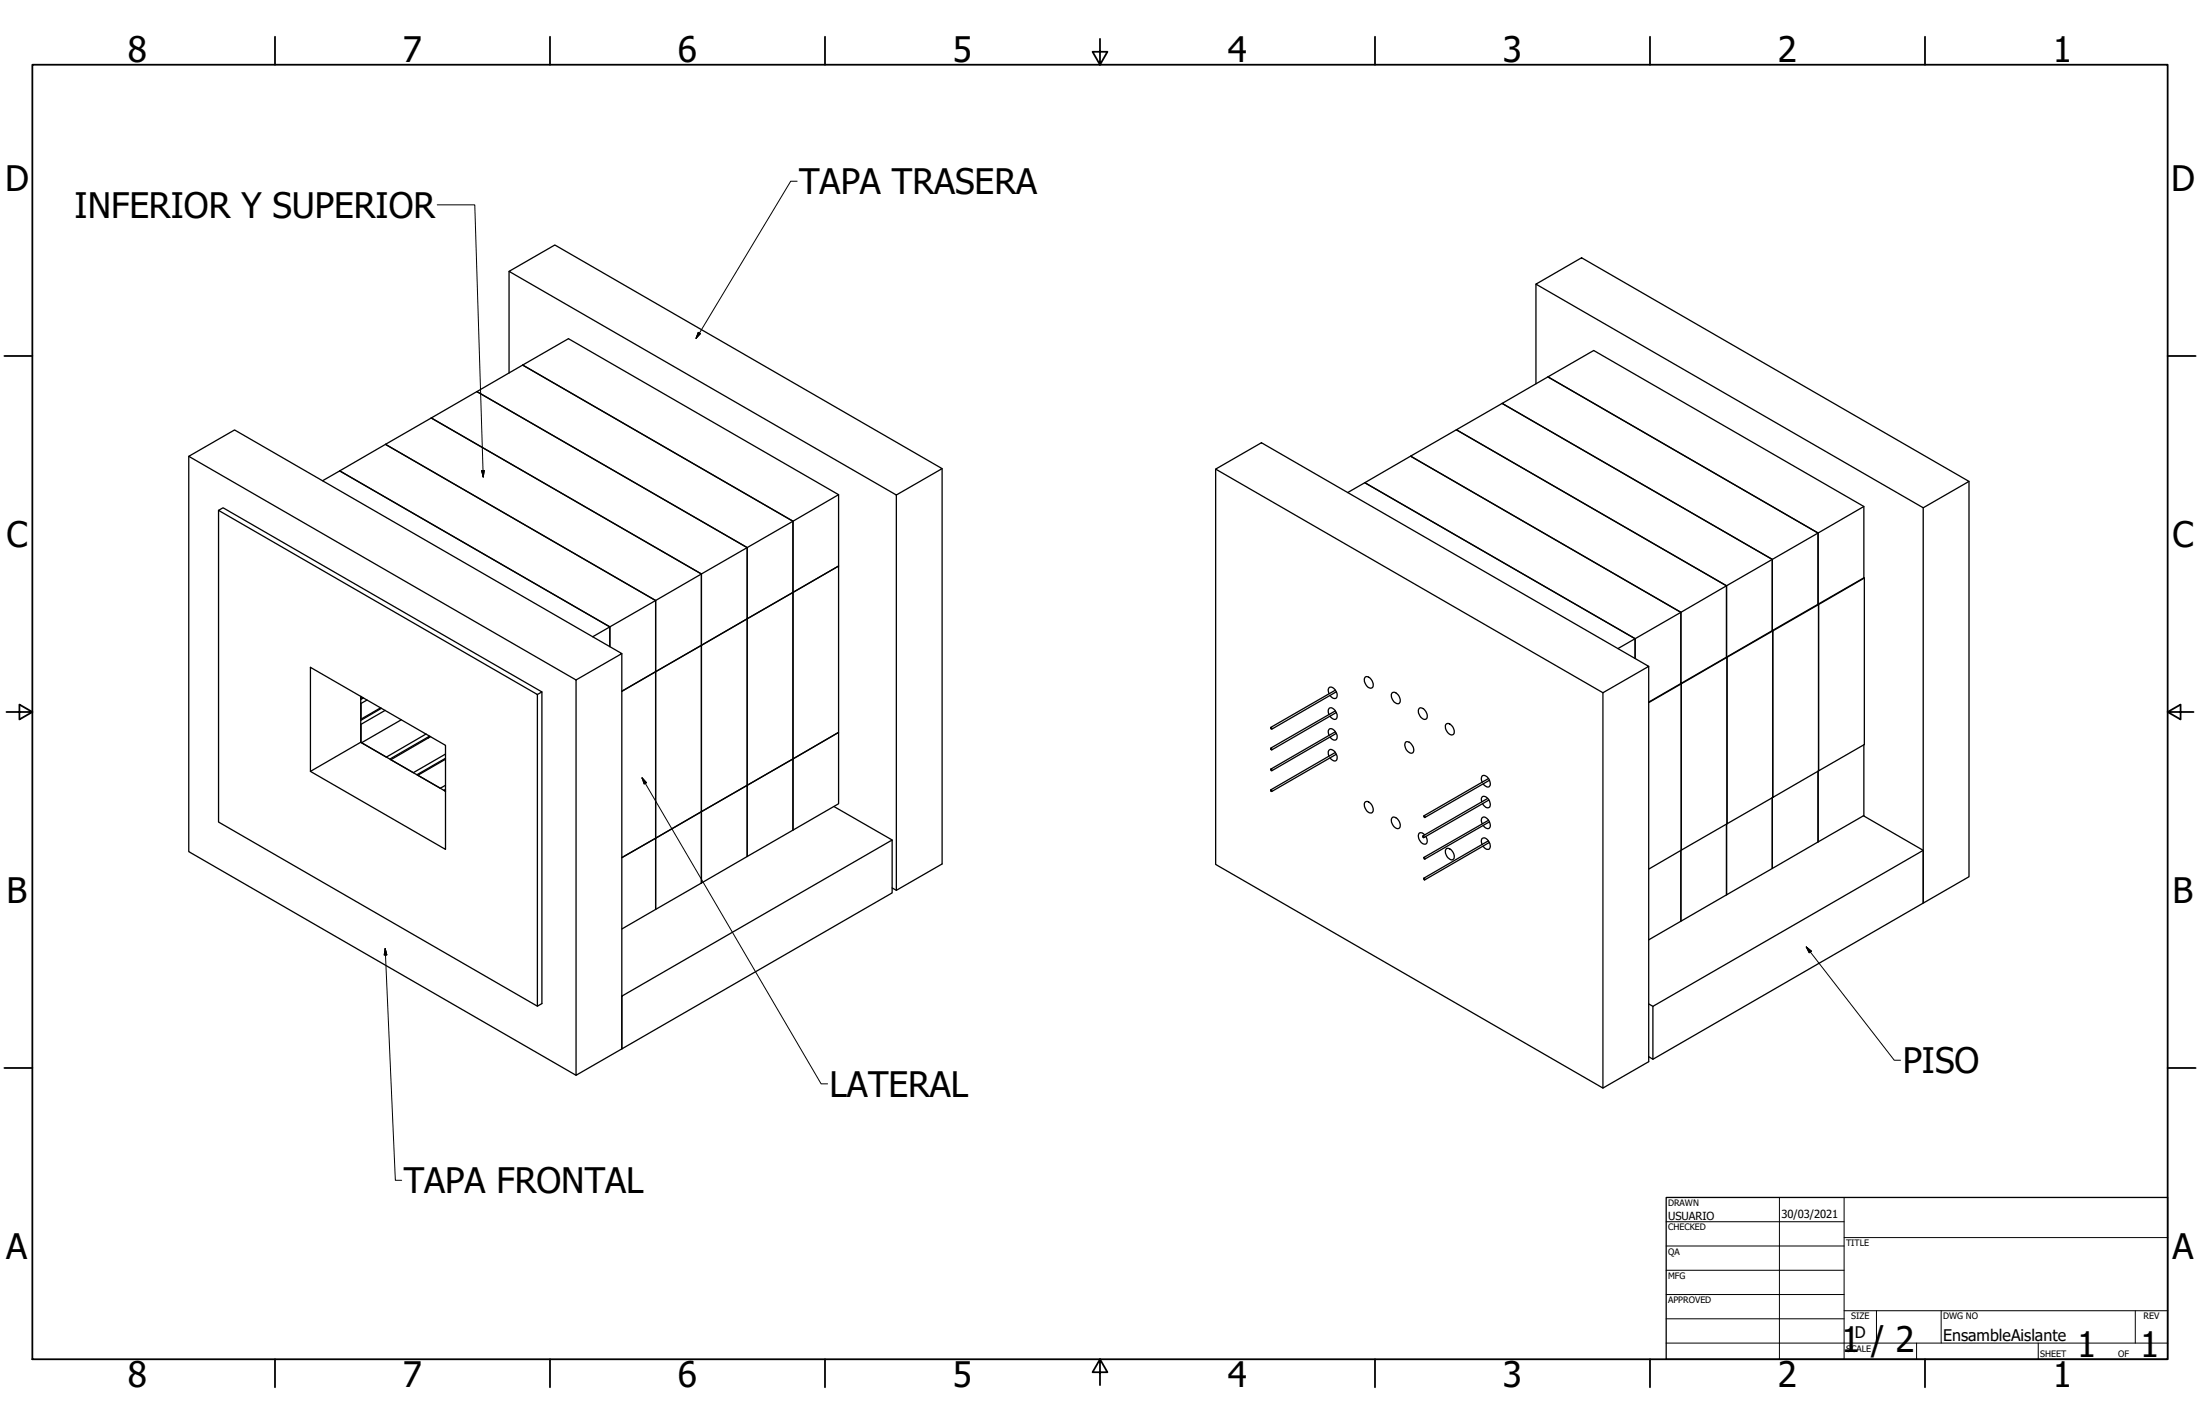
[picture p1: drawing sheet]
<svg xmlns="http://www.w3.org/2000/svg" width="864mm" height="559mm" viewBox="0 0 864 559" stroke-linecap="round" stroke-linejoin="round" font-family="sans-serif">
<!-- layer: Visible (ANSI) -->
<g fill="none" stroke="#000" stroke-width=".51">
<path d="M199.8 106.5l18-10.4 152 87.8-17.9 10.3zM199.8 106.5v39.9M602.9 111.5l17.9-10.3 152.1 87.7-17.9 10.4zM602.9 111.5v39.1M187.2 153.7l106.1 61.2v27.9M187.2 153.7l-17.9 10.3M205.2 143.3l106.1 61.2v28M205.2 143.3l17.9-10.4 106.1 61.2v28l-17.9 10.4M205.2 143.3l-18 10.4M589.7 158.3l17.9-10.4 106.1 61.3v27.9l-18 10.4v-28zM607.6 147.9l18-10.4 106 61.3v28l-17.9 10.3v-27.9zM74.1 179.1l18-10.4 152 87.8-18 10.3z"/>
<path d="M74.1 179.1v155.1l152 87.8M151.3 174.4l106.1 61.2v28M151.3 174.4l-18 10.4M169.3 164l106 61.2v28M169.3 164l-18 10.4M553.7 179l18-10.3 106 61.2v28l-17.9 10.3v-27.9zM571.7 168.7l18-10.4 106 61.2v28l-18 10.4v-28zM133.3 184.8l106.1 61.2v7.7M133.3 184.8l-6.7 3.9M329.2 194.1l-96.5 55.8M369.8 183.9v155.1l-17.9 10.4v-155.2M477.2 184.1l18-10.4 152 87.8-18 10.3z"/>
<path d="M477.2 184.1v155.1l152 87.8 18-10.4v-155.1M529 193.3l6.7-3.9 106.2 61.2 89.7-51.8M772.9 188.9v155.1l-17.9 10.4v-155.1M85.8 200.3l1.8-1 125.1 72.2-1.8 1zM85.8 200.3v122.3l125.1 72.2M311.3 232.5l17.9-10.4v65.3l-17.9 10.4zM311.3 232.5l-18 10.3M731.6 226.8l.2 65.4-17.9 10.3-.2-65.4M731.8 226.8l-17.9 10.4-.2-.1M244.1 256.5v155.1l-18 10.4v-155.2M275.3 253.2l18-10.4v65.4l-18 10.3zM275.3 253.2l-17.9 10.4"/>
<path d="M293.3 242.8l18-10.3v65.3l-18 10.4zM293.3 242.8l-18 10.4M635.1 254.5l6.8-3.9v7.8v-7.8l-106.2-61.2 18-10.4 106.1 61.3v27.9M677.7 257.9l18.2-10.3v65.3l-18 10.4zM695.7 247.5l.2 .1 18-10.4v65.3l-18 10.4zM121.9 261.9l53 30.6v40.8l-53-30.6zM141.6 273.2v18.1M141.7 273.3v.7M141.7 276v6.2M142.3 273.7l-.7 .2M142.7 273.9l-1.1 .6M144.1 274.7l-2.5 1.3"/>
<path d="M149.4 277.7l-7.8 4.4M149.7 277.9l-8.1 4.8M151.2 278.8l-9.6 5.4M212.7 271.5v122.3l-1.8 1v-122.3M257.4 263.6l-13.3 7.7 13.3-7.7v65.3l-13.3 7.6 13.3-7.6v28l-13.3 7.7M257.4 263.6l17.9-10.4v65.3l-17.9 10.4zM521.7 272.2l-.2-.5a1.27 1.27 0 0 1 .2-1.9 1.27 1.27 0 0 1 1.9 .3 2.64 2.64 0 0 1 .7 4l-1.3-.3-.9-.9M524.2 270.8l-25.3 14.6M524.2 279l-25.3 14.6M524.6 271.5l-25.4 14.6M524.6 279.6l-25.4 14.7M536 265.6a2.95 2.95 0 0 1 2.7 4.2 2.42 2.42 0 0 1-3.1-2.3v-1.1z"/>
<path d="M546.4 272a1.55 1.55 0 0 1 2.4 .7l.9 1.8a1.18 1.18 0 0 1-.5 1.5 1.18 1.18 0 0 1-1.5-.2l-.5-.4-1-1.8zM557.2 277.9a2.95 2.95 0 0 1 2.7 4.2 2.47 2.47 0 0 1-3.1-2.3v-1.2zM629.2 271.8v155.2M647.2 275.7l12.8-7.3v65.2l-12.8 7.5M659.8 268.2l18.1-10.3v65.4l-17.9 10.3zM659.8 268.2l-12.6 7.3M141.7 284.2v7.2M157.5 282.4l-15.6 9.1 9.7 5.6 15.7-9.1M168.3 289.1l-.1 .5M168.7 288.9l-15.7 9M169 289.1l-15.6 9 8.8 5.1 12.7-7.3M174.9 297.9l-10.9 6.3 8.8 5.1 2.1-1.1"/>
<path d="M174.9 297.6l-11.3 6.4M311.3 297.8l17.9-10.4v28l-17.9 10.4zM498.8 293.6l.3 .1 .1 .6-.3-.2zM498.9 285.4l.3 .2-.1 .5zM521.7 280.4l-.2-.6a1.3 1.3 0 0 1 .3-1.9 1.3 1.3 0 0 1 1.8 .4 2.68 2.68 0 0 1 .7 4l-.9-.1-1.3-1.1M521.7 296.7l-.2-.6a1.3 1.3 0 0 1 .3-1.8 1.3 1.3 0 0 1 1.8 .3 2.68 2.68 0 0 1 .7 4l-.9-.1-1.3-1.1M521.7 288.6l-.2-.6a1.27 1.27 0 0 1 .2-1.9 1.27 1.27 0 0 1 1.9 .3 2.64 2.64 0 0 1 .7 4l-1.3-.3-.9-.9M524.2 287.1l-25.3 14.7M524.2 295.3l-25.3 14.6M524.6 287.8l-25.4 14.7M524.6 296l-25.4 14.6M551.9 291.1a3 3 0 0 1 2.8 4.2 2.52 2.52 0 0 1-3.1-2.3l-.1-1.1z"/>
<path d="M567.6 284.3a1.55 1.55 0 0 1 2.4 .6l.9 1.9a1.31 1.31 0 0 1-.9 1.6 1.31 1.31 0 0 1-1.6-.8l-1-1.7zM731.6 292.3v27.7l-17.9 10.4v-27.8v27.8l-18 10.4v-27.8v27.8l-18 10.4v-27.8v27.8l-17.9 10.3v-27.7v27.7l-12.6 7.3M121.9 302.7l19.7-11.4 33.3 19.2-.3-.2 .3-.1M174.9 309.8l-.7 .3M275.3 318.5l18-10.3v27.9l-18 10.4zM293.3 308.2l18-10.4v28l-18 10.3zM327.3 316.5l22.9 13.1M498.8 309.9l.3 .1 .1 .6-.3-.2zM498.9 301.8l.3 .2-.1 .5zM536 314.6a2.85 2.85 0 0 1 3.1 3.3 1.11 1.11 0 0 1-.8 1.2 1.11 1.11 0 0 1-1.3-.5 2.94 2.94 0 0 1-1-4zM581.7 314.7a1.3 1.3 0 0 1-.1-1.6 1.3 1.3 0 0 1 1.5-.5 3.1 3.1 0 0 1 1.4 4.3 2.08 2.08 0 0 1-2.5-1.5M581.9 307l-.3-.7a1.3 1.3 0 0 1 .2-1.8 1.3 1.3 0 0 1 1.9 .3 2.85 2.85 0 0 1 .8 4l-.9-.1-1.4-1.1"/>
<path d="M584 313.3l-25.5 14.7M584.3 305.5l-25.4 14.7M584.5 313.9l-25.6 14.8M584.6 306.2l-25.3 14.6M257.4 328.9l17.9-10.4v28l-17.9 10.4zM546.6 320.7a2.95 2.95 0 0 1 2.7 4.2 2.47 2.47 0 0 1-3.1-2.3v-1.1zM558.9 336.6l.2-.1 .3 .6zM558.9 320.3l.3-.1 .2 .6zM559.2 327.6l-.4-.4a1.16 1.16 0 0 0-1.5-.4 1.16 1.16 0 0 0-.5 1.5 2.86 2.86 0 0 0 2.9 2.9 2.18 2.18 0 0 0 0-3M567.8 333a2.93 2.93 0 0 1 2.7 4.1 1.97 1.97 0 0 1-2.8-1.6l-.3-1.7zM581.8 331.4l-.2-.6a1.29 1.29 0 0 1 .3-1.9 1.29 1.29 0 0 1 1.9 .5 2.73 2.73 0 0 1 .6 3.9l-.9-.1-1.3-1.2M581.9 323.3l-.3-.7a1.28 1.28 0 0 1 .3-1.8 1.28 1.28 0 0 1 1.8 .4 2.78 2.78 0 0 1 .8 3.9l-1.4-.2-.9-1"/>
<path d="M584.3 329.9l-25.4 14.7M584.3 321.9l-25.4 14.6M584.6 330.6l-25.3 14.6M584.6 322.5l-25.3 14.6M731.5 320.1l23.5 13.6v20.7l-106.2 61.3M755 333.7l-106.2 61.2v20.8l-1.6-1M350.2 348.4l1.7 1M558.9 344.6l.3 .1v.5zM244.1 390.9l106.1-61.3v20.8l-106.1 61.2zM647.2 394l1.6 .9"/>
<circle cx="558.6" cy="328.3" r=".34"/>
</g>
<!-- layer: Border (ANSI) -->
<g fill="none" stroke="#000" stroke-width=".7">
<path d="M107.9 14.4v11M215.9 14.4v11M323.8 14.4v11M431.8 15.2v10.2l-2.9-5.1h5.8l-2.9 5.1M539.8 14.4v11M647.7 14.4v11M755.6 14.4v11M12.7 25.4h838.2v508h-838.2zM1.7 139.7h11M850.9 139.7h11M2.5 279.4h10.2l-5.1-2.9v5.8l5.1-2.9M850.9 279.4l5.1 2.9v-5.8l-5.1 2.9h10.2"/>
<path d="M1.7 419.1h11M850.9 419.1h11M107.9 533.4v11M215.9 533.4v11M323.8 533.4v11M431.8 533.4l2.9 5.1h-5.8l2.9-5.1v10.2M539.8 533.4v11M647.7 533.4v11M755.6 533.4v11"/>
</g>
<!-- layer: Title (ANSI) -->
<g fill="none" stroke="#000" stroke-width=".39">
<path d="M654 479.4h69.9M698.5 469.9v63.5M723.9 469.9v63.5M654 488.9h69.9M654 498.5h69.9M723.9 485.6h127M654 508h69.9M654 517.5h69.9M723.9 514.3h127M736.6 514.3v12.7M762 514.3v12.7M838.2 514.3v12.7"/>
<path d="M654 527h196.9M752.3 527v6.4M800.1 527v6.4"/>
</g>
<path d="M654 469.9h196.9v63.5h-196.9z" fill="none" stroke="#000" stroke-width=".51"/>
<!-- layer: Symbol (ANSI) -->
<path d="M312.9 71.1h-2.5l-37.2 61.7M171.6 80.4h14.8l3.3 106.8M274.1 130.4l.9 .5-1.8 1.9zM189.1 184.7h1l-.4 2.5zM252 305.2l1.7 1.9-.8 .6zM252 305.2l70.3 120.1h2.6M151.2 372.2l.6 2.5-1 .1zM151.2 372.2l4 91h2.5M709 371.6l2 1.7-.8 .6zM709 371.6l34.6 44.5h2.5" fill="none" stroke="#000" stroke-width=".39"/>
<path d="M274.1 130.4l-.9 2.4zM274.1 130.4l.9 .5-1.8 1.9zM189.1 184.7l.6 2.5zM189.1 184.7h1l-.4 2.5zM252 305.2l1.7 1.9zM252 305.2l1.7 1.9-.8 .6zM151.2 372.2l.6 2.5zM151.2 372.2l.6 2.5-1 .1zM709 371.6l2 1.7zM709 371.6l2 1.7-.8 .6z" fill="#000" stroke="#000" stroke-width=".39"/>
<g font-size="13.8">
<text x="50.2" y="24.4">8</text>
<text x="158.2" y="24.4">7</text>
<text x="266.1" y="24.4">6</text>
<text x="374.1" y="24.4">5</text>
<text x="482" y="24.4">4</text>
<text x="590" y="24.4">3</text>
<text x="697.9" y="24.4">2</text>
<text x="805.9" y="24.4">1</text>
<text x="2" y="74.9">D</text>
<text x="313.7" y="76.1">TAPA TRASERA</text>
<text x="852.2" y="74.9">D</text>
<text x="29.3" y="85.4">INFERIOR Y SUPERIOR</text>
<text x="2.5" y="214.6">C</text>
<text x="852.8" y="214.6">C</text>
<text x="2.6" y="354.3">B</text>
<text x="852.9" y="354.3">B</text>
<text x="746.9" y="421.1">PISO</text>
<text x="325.6" y="430.3">LATERAL</text>
<text x="158.5" y="468.1">TAPA FRONTAL</text>
<text x="2.5" y="494">A</text>
<text x="852.7" y="494">A</text>
<text x="722.8" y="530.5">1 / 2</text>
<text x="815.4" y="532.6">1</text>
<text x="840.1" y="532.6">1</text>
<text x="50.2" y="544.4">8</text>
<text x="158.2" y="544.4">7</text>
<text x="266.1" y="544.4">6</text>
<text x="374.1" y="544.4">5</text>
<text x="482" y="544.4">4</text>
<text x="590" y="544.4">3</text>
<text x="697.9" y="544.4">2</text>
<text x="805.9" y="544.4">1</text>
</g>
<g font-size="6.3">
<text x="728.1" y="524.9">D</text>
<text x="762.8" y="526.2">EnsambleAislante</text>
</g>
<g font-size="4.4">
<text x="654.8" y="478.6">USUARIO</text>
<text x="699.3" y="478">30/03/2021</text>
</g>
<g font-size="3.5">
<text x="654.8" y="473.2">DRAWN</text>
<text x="654.8" y="482.8">CHECKED</text>
<text x="724.7" y="488.9">TITLE</text>
<text x="654.8" y="492.3">QA</text>
<text x="654.8" y="501.8">MFG</text>
<text x="654.8" y="511.4">APPROVED</text>
<text x="726.7" y="517.7">SIZE</text>
<text x="762.8" y="517.7">DWG NO</text>
<text x="841.4" y="517.7">REV</text>
<text x="724.7" y="530.4">SCALE</text>
<text x="800.9" y="532.6">SHEET</text>
<text x="831.5" y="532.6">OF</text>
</g>
</svg>
